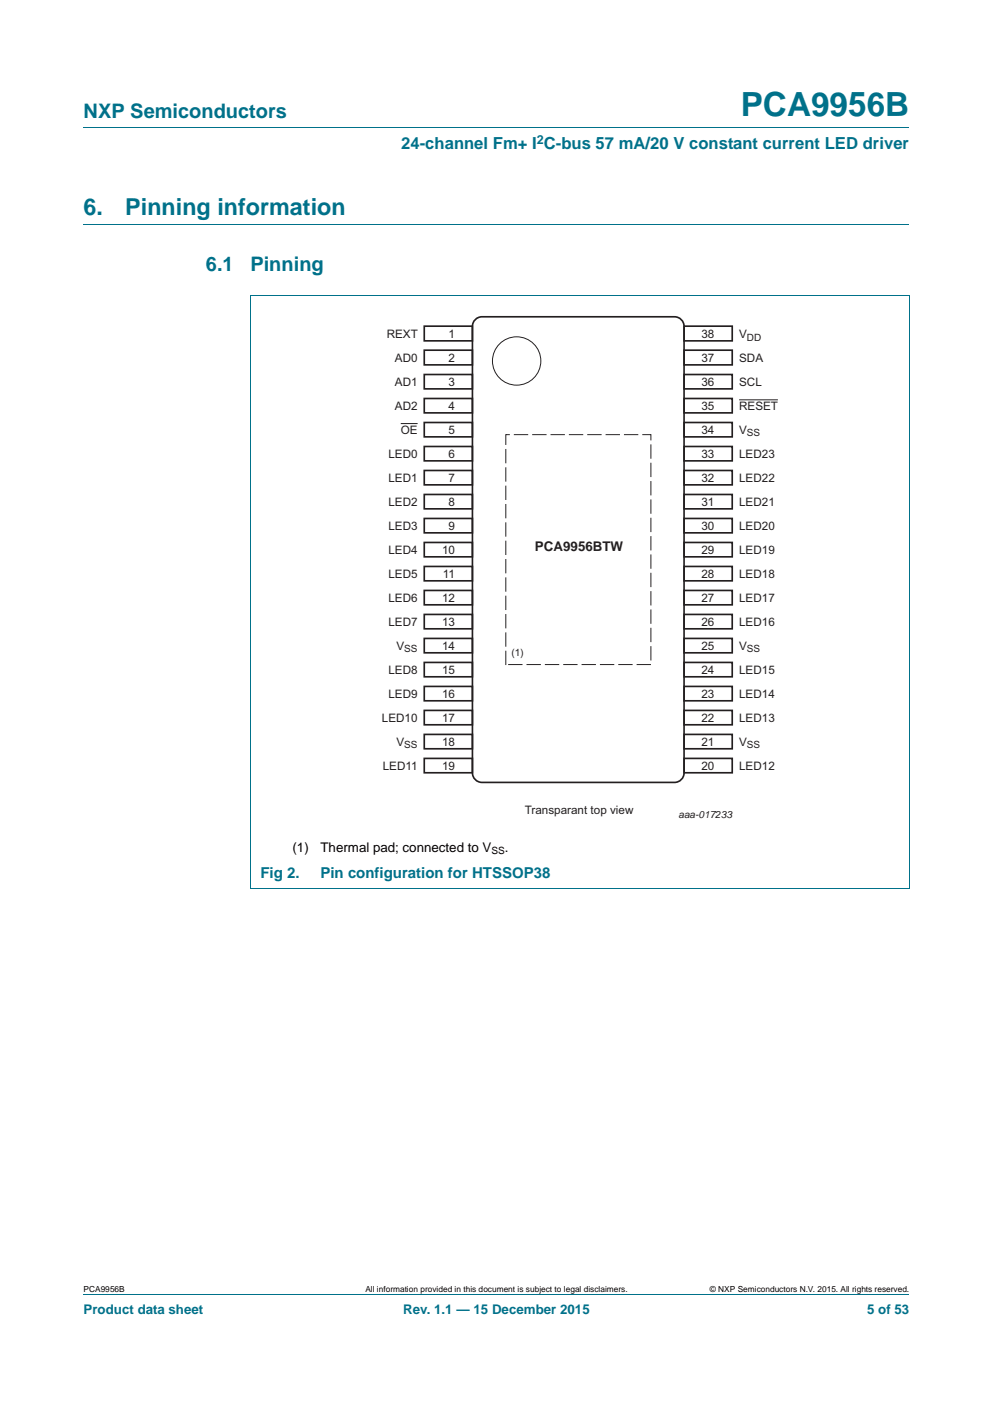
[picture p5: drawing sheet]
<svg xmlns="http://www.w3.org/2000/svg" width="210mm" height="297mm" viewBox="0 0 210 297" stroke-linecap="round" stroke-linejoin="round" font-family="sans-serif">
<path d="M17.7 27h174.6M17.7 47.4h174.6M52.9 62.6l139.4 .1v125.2M53 62.7v125.2M52.9 187.9h139.4M17.7 273.9h174.6" fill="none" stroke="#00718a" stroke-width=".21"/>
<g fill="none" stroke="#231f20" stroke-width=".35">
<path d="M89.7 69h10.2v3.1h-10.2zM89.7 74.1h10.2v3.1h-10.2zM89.7 79.2h10.2v3.1h-10.2zM100.5 67.6l.9-.5 .5-.1h40.7a2.03 2.03 0 0 1 2.1 2v94.5a2.03 2.03 0 0 1-2.1 2h-40.7a2.03 2.03 0 0 1-2-2v-94.5l.1-.5zM144.7 69h10.1v3.1h-10.1zM144.7 74.1h10.1v3.1h-10.1zM144.7 79.2h10.1v3.1h-10.1zM89.7 84.3h10.2v3h-10.2zM89.7 89.4h10.2v3h-10.2zM89.7 94.5h10.2v3h-10.2zM89.7 99.5h10.2v3.1h-10.2zM144.7 84.3h10.1v3h-10.1z"/>
<path d="M144.7 89.4h10.1v3h-10.1zM144.7 94.5h10.1v3h-10.1zM144.7 99.5h10.1v3.1h-10.1zM89.7 104.6h10.2v3.1h-10.2zM89.7 109.7h10.2v3h-10.2zM89.7 114.8h10.2v3h-10.2zM89.7 119.8h10.2v3.1h-10.2zM144.7 104.6h10.1v3.1h-10.1zM144.7 109.7h10.1v3h-10.1zM144.7 114.8h10.1v3h-10.1zM144.7 119.8h10.1v3.1h-10.1zM89.7 124.9h10.2v3.1h-10.2z"/>
<path d="M89.7 130h10.2v3h-10.2zM89.7 135.1h10.2v3h-10.2zM144.7 124.9h10.1v3.1h-10.1zM144.7 130h10.1v3h-10.1zM144.7 135.1h10.1v3h-10.1zM89.7 140.1h10.2v3.1h-10.2zM89.7 145.2h10.2v3.1h-10.2zM89.7 150.3h10.2v3h-10.2zM89.7 155.4h10.2v3h-10.2zM144.7 140.1h10.1v3.1h-10.1zM144.7 145.2h10.1v3.1h-10.1zM144.7 150.3h10.1v3h-10.1z"/>
<path d="M144.7 155.4h10.1v3h-10.1zM89.7 160.5h10.2v3h-10.2zM144.7 160.5h10.1v3h-10.1z"/>
</g>
<g fill="none" stroke="#231f20" stroke-width=".21">
<path d="M84.7 89.6h3.6M156.3 84.6h8.2"/>
<circle cx="109.3" cy="76.4" r="5.1"/>
</g>
<path d="M107 92h30.6v48.6h-30.6z" fill="none" stroke="#231f20" stroke-width=".21" stroke-dasharray="2.8 1.1"/>
<text font-size="7" fill="#00718a" x="156.6" y="24.6">PCA9956B</text>
<g font-size="4.9" fill="#00718a">
<text x="17.7" y="45.4">6.</text>
<text x="26.5" y="45.4">Pinning information</text>
</g>
<g font-size="4.2" fill="#00718a">
<text x="17.7" y="24.9">NXP Semiconductors</text>
<text x="43.5" y="57.3">6.1</text>
<text x="53" y="57.3">Pinning</text>
</g>
<text font-size="3.5" fill="#00718a" x="84.8" y="31.6">24-channel Fm+ I C-bus 57 mA/20 V constant current LED driver</text>
<g font-size="3.2" fill="#00718a">
<text x="55.1" y="185.8">Fig 2.</text>
<text x="67.8" y="185.8">Pin configuration for HTSSOP38</text>
</g>
<text font-size="2.8" fill="#231f20" x="113.1" y="116.7">PCA9956BTW</text>
<g font-size="2.8">
<text x="61.8" y="180.2">(1)</text>
<text x="67.8" y="180.2">Thermal pad; connected to V</text>
<text x="106.8" y="180.2">.</text>
</g>
<g font-size="2.8" fill="#00718a">
<text x="17.7" y="277.9">Product data sheet</text>
<text x="85.3" y="277.9">Rev. 1.1 — 15 December 2015</text>
<text x="183.4" y="277.9">5 of 53</text>
</g>
<text font-size="2.6" fill="#00718a" x="113.5" y="30.5">2</text>
<g font-size="2.5" fill="#231f20">
<text x="81.8" y="71.5">REXT</text>
<text x="94.8" y="71.5">1</text>
<text x="148.3" y="71.5">38</text>
<text x="156.3" y="71.5">V</text>
<text x="83.5" y="76.6">AD0</text>
<text x="94.8" y="76.6">2</text>
<text x="148.3" y="76.6">37</text>
<text x="156.3" y="76.6">SDA</text>
<text x="83.5" y="81.7">AD1</text>
<text x="94.8" y="81.7">3</text>
<text x="148.3" y="81.7">36</text>
<text x="156.3" y="81.7">SCL</text>
<text x="83.5" y="86.8">AD2</text>
<text x="94.8" y="86.8">4</text>
<text x="148.3" y="86.8">35</text>
<text x="156.3" y="86.8">RESET</text>
<text x="84.7" y="91.8">OE</text>
<text x="94.8" y="91.8">5</text>
<text x="148.3" y="91.8">34</text>
<text x="156.3" y="91.8">V</text>
<text x="82.1" y="96.9">LED0</text>
<text x="82.1" y="102">LED1</text>
<text x="94.8" y="96.9">6</text>
<text x="94.8" y="102">7</text>
<text x="148.3" y="96.9">33</text>
<text x="148.3" y="102">32</text>
<text x="156.3" y="96.9">LED23</text>
<text x="156.3" y="102">LED22</text>
<text x="82.1" y="107.1">LED2</text>
<text x="94.8" y="107.1">8</text>
<text x="148.3" y="107.1">31</text>
<text x="156.3" y="107.1">LED21</text>
<text x="82.1" y="112.1">LED3</text>
<text x="94.8" y="112.1">9</text>
<text x="148.3" y="112.1">30</text>
<text x="156.3" y="112.1">LED20</text>
<text x="82.1" y="117.2">LED4</text>
<text x="93.5" y="117.2">10</text>
<text x="148.3" y="117.2">29</text>
<text x="156.3" y="117.2">LED19</text>
<text x="82.1" y="122.3">LED5</text>
<text x="93.7" y="122.3">11</text>
<text x="148.3" y="122.3">28</text>
<text x="156.3" y="122.3">LED18</text>
<text x="82.1" y="127.4">LED6</text>
<text x="93.5" y="127.4">12</text>
<text x="148.3" y="127.4">27</text>
<text x="156.3" y="127.4">LED17</text>
<text x="82.1" y="132.4">LED7</text>
<text x="83.8" y="137.5">V</text>
<text x="93.5" y="132.4">13</text>
<text x="93.5" y="137.5">14</text>
<text x="148.3" y="132.4">26</text>
<text x="148.3" y="137.5">25</text>
<text x="156.3" y="132.4">LED16</text>
<text x="156.3" y="137.5">V</text>
<text x="82.1" y="142.6">LED8</text>
<text x="93.5" y="142.6">15</text>
<text x="148.3" y="142.6">24</text>
<text x="156.3" y="142.6">LED15</text>
<text x="82.1" y="147.6">LED9</text>
<text x="93.5" y="147.6">16</text>
<text x="148.3" y="147.6">23</text>
<text x="156.3" y="147.6">LED14</text>
<text x="80.8" y="152.7">LED10</text>
<text x="93.5" y="152.7">17</text>
<text x="148.3" y="152.7">22</text>
<text x="156.3" y="152.7">LED13</text>
<text x="83.8" y="157.8">V</text>
<text x="93.5" y="157.8">18</text>
<text x="148.3" y="157.8">21</text>
<text x="156.3" y="157.8">V</text>
<text x="80.9" y="162.9">LED11</text>
<text x="93.5" y="162.9">19</text>
<text x="148.3" y="162.9">20</text>
<text x="156.3" y="162.9">LED12</text>
<text x="111" y="172.2">Transparant top view</text>
</g>
<g font-size="2.1" fill="#231f20">
<text x="157.9" y="72">DD</text>
<text x="157.9" y="92.3">SS</text>
<text x="85.5" y="138">SS</text>
<text x="157.9" y="138">SS</text>
<text x="108.1" y="138.8">(1)</text>
<text x="85.5" y="158.3">SS</text>
<text x="157.9" y="158.3">SS</text>
<text x="143.5" y="173.1">aaa-017233</text>
</g>
<text font-size="2.1" x="103.9" y="180.7">SS</text>
<g font-size="1.8">
<text x="17.7" y="273.3">PCA9956B</text>
<text x="77.3" y="273.3">All information provided in this document is subject to legal disclaimers.</text>
<text x="150.1" y="273.3">© NXP Semiconductors N.V. 2015. All rights reserved.</text>
</g>
</svg>
